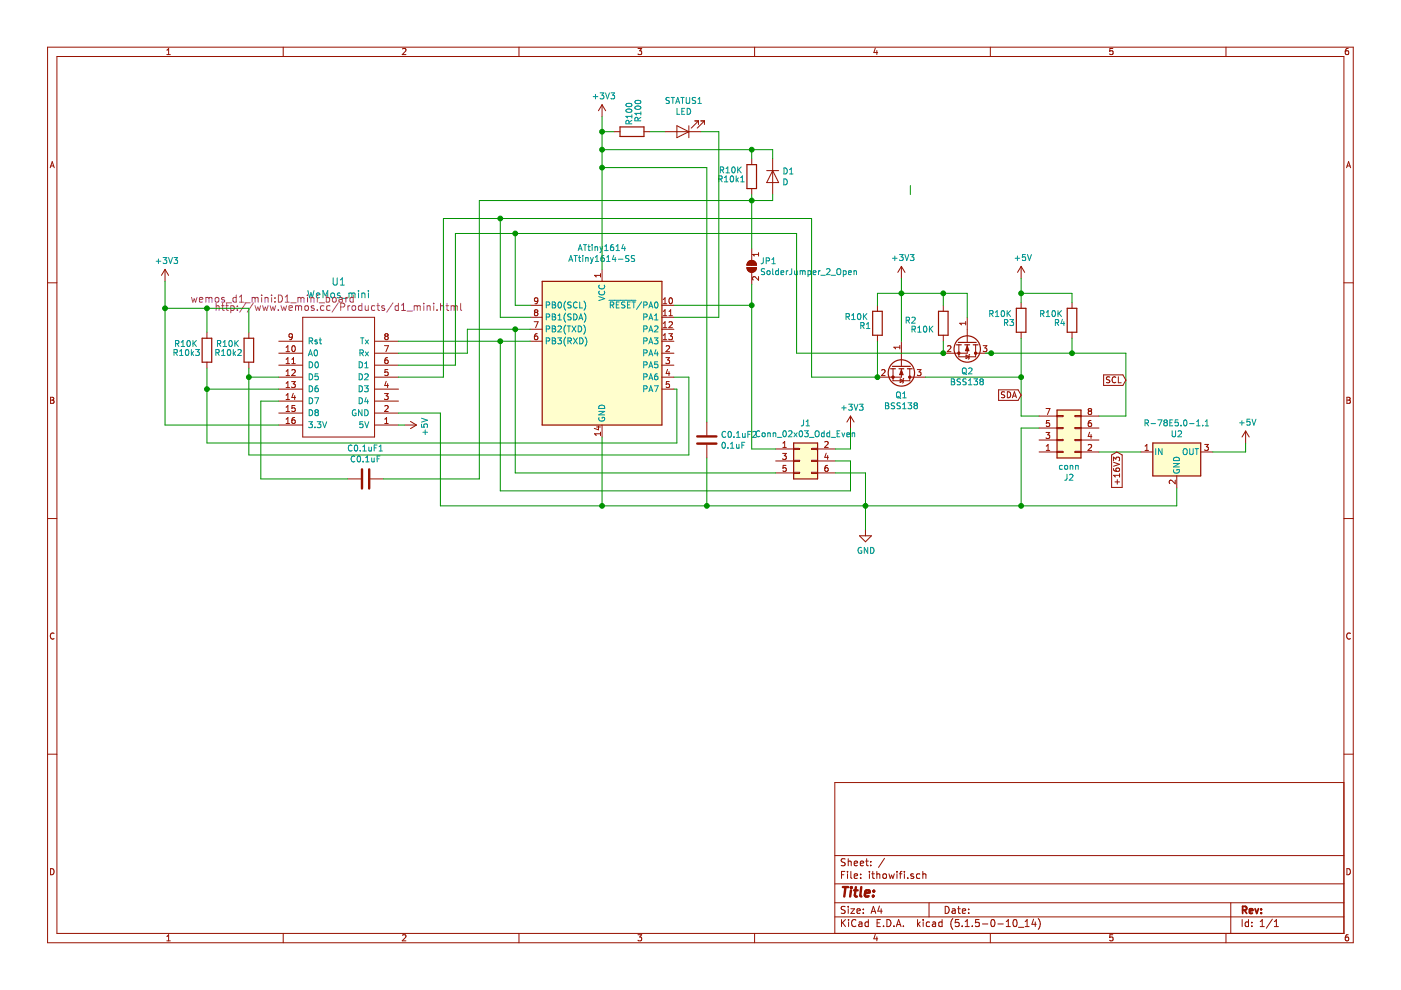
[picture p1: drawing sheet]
EESchema Schematic File Version 4
EELAYER 30 0
EELAYER END
$Descr A4 11693 8268
encoding utf-8
Sheet 1 1
Title ""
Date ""
Rev ""
Comp ""
Comment1 ""
Comment2 ""
Comment3 ""
Comment4 ""
$EndDescr
$Comp
L Regulator_Switching:R-78E5.0-0.5 R-78E5.0-1.1
U 1 1
P 9825 3775
F 0 "R-78E5.0-1.1" H 9825 4017 50  0000 C CNN
F 1 "U2" H 9825 3926 50  0000 C CNN
F 2 "Converter_DCDC:Converter_DCDC_RECOM_R-78E-0.5_THT" H 9875 3525 50  0001 L CIN
F 3 "https://www.recom-power.com/pdf/Innoline/R-78Exx-0.5.pdf" H 9825 3775 50  0001 C CNN
	1    9825 3775
	1    0    0    -1  
$EndComp
$Comp
L Device:R R1
U 1 1
P 7325 2700
F 0 "R1" H 7375 2725 50  0000 L CNN
F 1 "R10K" H 7400 2650 50  0000 L CNN
F 2 "Resistor_SMD:R_1206_3216Metric" V 7255 2700 50  0001 C CNN
F 3 "~" H 7325 2700 50  0001 C CNN
	1    7325 2700
	-1   0    0    1   
$EndComp
$Comp
L power:GND #PWR05
U 1 1
P 7225 4425
F 0 "#PWR05" H 7225 4175 50  0001 C CNN
F 1 "GND" H 7230 4252 50  0000 C CNN
F 2 "" H 7225 4425 50  0001 C CNN
F 3 "" H 7225 4425 50  0001 C CNN
	1    7225 4425
	1    0    0    -1  
$EndComp
$Comp
L power:+5V #PWR08
U 1 1
P 10400 3700
F 0 "#PWR08" H 10400 3550 50  0001 C CNN
F 1 "+5V" H 10415 3873 50  0000 C CNN
F 2 "" H 10400 3700 50  0001 C CNN
F 3 "" H 10400 3700 50  0001 C CNN
	1    10400 3700
	1    0    0    -1  
$EndComp
Wire Wire Line
	10125 3775 10400 3775
Wire Wire Line
	10400 3775 10400 3700
$Comp
L power:+5V #PWR07
U 1 1
P 8525 2325
F 0 "#PWR07" H 8525 2175 50  0001 C CNN
F 1 "+5V" H 8540 2498 50  0000 C CNN
F 2 "" H 8525 2325 50  0001 C CNN
F 3 "" H 8525 2325 50  0001 C CNN
	1    8525 2325
	1    0    0    -1  
$EndComp
$Comp
L power:+3V3 #PWR06
U 1 1
P 7525 2325
F 0 "#PWR06" H 7525 2175 50  0001 C CNN
F 1 "+3V3" H 7540 2498 50  0000 C CNN
F 2 "" H 7525 2325 50  0001 C CNN
F 3 "" H 7525 2325 50  0001 C CNN
	1    7525 2325
	1    0    0    -1  
$EndComp
Text GLabel 9325 3775 3    50   Input ~ 0
+16V3
Wire Wire Line
	7225 4425 7225 4225
$Comp
L Connector_Generic:Conn_02x04_Odd_Even J2
U 1 1
P 8875 3675
F 0 "J2" H 8925 3992 50  0000 C CNN
F 1 "conn" H 8925 3901 50  0000 C CNN
F 2 "Connector_PinSocket_2.54mm:PinSocket_2x04_P2.54mm_Vertical" H 8875 3675 50  0001 C CNN
F 3 "~" H 8875 3675 50  0001 C CNN
	1    8875 3675
	1    0    0    1   
$EndComp
Wire Wire Line
	9175 3775 9525 3775
Wire Wire Line
	8675 3475 8525 3475
Wire Wire Line
	8675 3575 8525 3575
Wire Wire Line
	9825 4225 9825 4075
Wire Wire Line
	3325 3550 3375 3550
Wire Wire Line
	8525 3575 8525 4225
Connection ~ 8525 4225
Wire Wire Line
	8525 4225 9825 4225
$Comp
L Transistor_FET:BSS138 Q1
U 1 1
P 7525 3050
F 0 "Q1" V 7774 3050 50  0000 C CNN
F 1 "BSS138" V 7865 3050 50  0000 C CNN
F 2 "Package_TO_SOT_SMD:SOT-23W" H 7725 2975 50  0001 L CIN
F 3 "https://www.fairchildsemi.com/datasheets/BS/BSS138.pdf" H 7525 3050 50  0001 L CNN
	1    7525 3050
	0    1    1    0   
$EndComp
$Comp
L Transistor_FET:BSS138 Q2
U 1 1
P 8075 2850
F 0 "Q2" V 8324 2850 50  0000 C CNN
F 1 "BSS138" V 8415 2850 50  0000 C CNN
F 2 "Package_TO_SOT_SMD:SOT-23W" H 8275 2775 50  0001 L CIN
F 3 "https://www.fairchildsemi.com/datasheets/BS/BSS138.pdf" H 8075 2850 50  0001 L CNN
	1    8075 2850
	0    1    1    0   
$EndComp
$Comp
L Device:R R3
U 1 1
P 8525 2675
F 0 "R3" H 8575 2700 50  0000 L CNN
F 1 "R10K" H 8600 2625 50  0000 L CNN
F 2 "Resistor_SMD:R_1206_3216Metric" V 8455 2675 50  0001 C CNN
F 3 "~" H 8525 2675 50  0001 C CNN
	1    8525 2675
	-1   0    0    1   
$EndComp
$Comp
L Device:R R4
U 1 1
P 8950 2675
F 0 "R4" H 9000 2700 50  0000 L CNN
F 1 "R10K" H 9025 2625 50  0000 L CNN
F 2 "Resistor_SMD:R_1206_3216Metric" V 8880 2675 50  0001 C CNN
F 3 "~" H 8950 2675 50  0001 C CNN
	1    8950 2675
	-1   0    0    1   
$EndComp
Wire Wire Line
	8525 3150 8525 3475
Wire Wire Line
	9400 2950 9400 3475
Wire Wire Line
	9175 3475 9400 3475
Wire Wire Line
	7725 3150 8525 3150
Wire Wire Line
	8225 2950 8275 2950
Wire Wire Line
	7525 2325 7525 2450
Wire Wire Line
	8075 2450 8075 2650
Connection ~ 7525 2450
Wire Wire Line
	7525 2450 7525 2850
Wire Wire Line
	7325 2550 7325 2450
Wire Wire Line
	7325 2450 7525 2450
Wire Wire Line
	7325 2850 7325 3150
Wire Wire Line
	8525 2325 8525 2450
Wire Wire Line
	8525 2450 8950 2450
Wire Wire Line
	8950 2450 8950 2525
Connection ~ 8525 2450
Wire Wire Line
	8525 2450 8525 2525
Wire Wire Line
	8950 2825 8950 2950
Connection ~ 8950 2950
Wire Wire Line
	8950 2950 9400 2950
Wire Wire Line
	8525 2825 8525 3150
Connection ~ 8525 3150
Connection ~ 8275 2950
Wire Wire Line
	8275 2950 8950 2950
Wire Wire Line
	7875 2850 7875 2950
Wire Wire Line
	7875 2550 7875 2450
Connection ~ 7875 2450
Wire Wire Line
	7875 2450 8075 2450
Wire Wire Line
	7525 2450 7875 2450
Wire Wire Line
	1375 3550 2325 3550
Wire Wire Line
	7600 1625 7600 1550
Wire Wire Line
	1375 2575 1375 3550
$Comp
L MCU_Microchip_ATtiny:ATtiny1614-SS ATtiny1614
U 1 1
P 5025 2950
F 0 "ATtiny1614" H 5025 3831 50  0000 C CNN
F 1 "ATtiny1614-SS" H 5025 3740 50  0000 C CNN
F 2 "Package_SO:SOIC-14_3.9x8.7mm_P1.27mm" H 5025 2950 50  0001 C CIN
F 3 "http://ww1.microchip.com/downloads/en/DeviceDoc/ATtiny1614-data-sheet-40001995A.pdf" H 5025 2950 50  0001 C CNN
	1    5025 2950
	1    0    0    -1  
$EndComp
Text GLabel 9400 3175 0    50   Input ~ 0
SCL
Text GLabel 8525 3300 0    50   Input ~ 0
SDA
Wire Wire Line
	3900 2950 3900 2750
Wire Wire Line
	3325 2950 3900 2950
Wire Wire Line
	5025 3650 5025 4225
Wire Wire Line
	7875 2950 6650 2950
Wire Wire Line
	6650 2950 6650 1950
Wire Wire Line
	6650 1950 4300 1950
Wire Wire Line
	4300 1950 4300 2550
Wire Wire Line
	4300 2550 4425 2550
Connection ~ 7875 2950
Wire Wire Line
	7325 3150 6775 3150
Wire Wire Line
	6775 3150 6775 1825
Wire Wire Line
	6775 1825 4175 1825
Wire Wire Line
	4175 1825 4175 2650
Wire Wire Line
	4175 2650 4425 2650
Connection ~ 7325 3150
Connection ~ 1375 2575
Wire Wire Line
	1375 2350 1375 2575
$Comp
L power:+3V3 #PWR01
U 1 1
P 1375 2350
F 0 "#PWR01" H 1375 2200 50  0001 C CNN
F 1 "+3V3" H 1390 2523 50  0000 C CNN
F 2 "" H 1375 2350 50  0001 C CNN
F 3 "" H 1375 2350 50  0001 C CNN
	1    1375 2350
	1    0    0    -1  
$EndComp
$Comp
L power:+3V3 #PWR03
U 1 1
P 5025 975
F 0 "#PWR03" H 5025 825 50  0001 C CNN
F 1 "+3V3" H 5040 1148 50  0000 C CNN
F 2 "" H 5025 975 50  0001 C CNN
F 3 "" H 5025 975 50  0001 C CNN
	1    5025 975 
	1    0    0    -1  
$EndComp
$Comp
L Device:D D1
U 1 1
P 6450 1475
F 0 "D1" V 6404 1554 50  0000 L CNN
F 1 "D" V 6495 1554 50  0000 L CNN
F 2 "Diode_SMD:D_SOD-123" H 6450 1475 50  0001 C CNN
F 3 "~" H 6450 1475 50  0001 C CNN
	1    6450 1475
	0    1    1    0   
$EndComp
$Comp
L Device:R R10k1
U 1 1
P 6275 1475
F 0 "R10k1" H 6325 1500 50  0000 L CNN
F 1 "R10K" H 6350 1425 50  0000 L CNN
F 2 "Resistor_SMD:R_1206_3216Metric" V 6205 1475 50  0001 C CNN
F 3 "~" H 6275 1475 50  0001 C CNN
	1    6275 1475
	-1   0    0    1   
$EndComp
Wire Wire Line
	6450 1675 6450 1625
Wire Wire Line
	6275 1625 6275 1675
Connection ~ 6275 1675
Wire Wire Line
	6275 1675 6450 1675
Wire Wire Line
	6275 1325 6275 1250
Wire Wire Line
	6275 1250 6450 1250
Wire Wire Line
	6450 1250 6450 1325
Connection ~ 6275 1250
$Comp
L power:+5V #PWR02
U 1 1
P 3375 3550
F 0 "#PWR02" H 3375 3400 50  0001 C CNN
F 1 "+5V" H 3390 3723 50  0000 C CNN
F 2 "" H 3375 3550 50  0001 C CNN
F 3 "" H 3375 3550 50  0001 C CNN
	1    3375 3550
	0    1    1    0   
$EndComp
Wire Wire Line
	3325 3450 3675 3450
Wire Wire Line
	3675 3450 3675 4225
Wire Wire Line
	3675 4225 5025 4225
Connection ~ 5025 4225
Wire Wire Line
	5025 1250 6275 1250
Connection ~ 5025 1250
Wire Wire Line
	4000 1675 6275 1675
$Comp
L Jumper:SolderJumper_2_Open JP1
U 1 1
P 6275 2225
F 0 "JP1" V 6229 2293 50  0000 L CNN
F 1 "SolderJumper_2_Open" V 6320 2293 50  0000 L CNN
F 2 "Jumper:SolderJumper-2_P1.3mm_Open_RoundedPad1.0x1.5mm" H 6275 2225 50  0001 C CNN
F 3 "~" H 6275 2225 50  0001 C CNN
	1    6275 2225
	0    1    1    0   
$EndComp
Wire Wire Line
	6275 1675 6275 2075
Wire Wire Line
	6275 2375 6275 2550
Wire Wire Line
	5625 2550 6275 2550
$Comp
L Connector_Generic:Conn_02x03_Odd_Even J1
U 1 1
P 6675 3850
F 0 "J1" H 6725 4167 50  0000 C CNN
F 1 "Conn_02x03_Odd_Even" H 6725 4076 50  0000 C CNN
F 2 "Connector_PinHeader_2.54mm:PinHeader_2x03_P2.54mm_Vertical_SMD" H 6675 3850 50  0001 C CNN
F 3 "~" H 6675 3850 50  0001 C CNN
	1    6675 3850
	1    0    0    -1  
$EndComp
Connection ~ 6275 2550
Wire Wire Line
	6275 3750 6475 3750
$Comp
L power:+3V3 #PWR04
U 1 1
P 7100 3575
F 0 "#PWR04" H 7100 3425 50  0001 C CNN
F 1 "+3V3" H 7115 3748 50  0000 C CNN
F 2 "" H 7100 3575 50  0001 C CNN
F 3 "" H 7100 3575 50  0001 C CNN
	1    7100 3575
	1    0    0    -1  
$EndComp
Wire Wire Line
	7100 4100 7100 3850
Wire Wire Line
	7100 3850 6975 3850
Wire Wire Line
	6975 3750 7100 3750
Wire Wire Line
	7100 3750 7100 3575
Connection ~ 7225 4225
Wire Wire Line
	7225 4225 8525 4225
Wire Wire Line
	6975 3950 7225 3950
Wire Wire Line
	7225 3950 7225 4225
$Comp
L Device:R R2
U 1 1
P 7875 2700
F 0 "R2" H 7550 2725 50  0000 L CNN
F 1 "R10K" H 7600 2650 50  0000 L CNN
F 2 "Resistor_SMD:R_1206_3216Metric" V 7805 2700 50  0001 C CNN
F 3 "~" H 7875 2700 50  0001 C CNN
	1    7875 2700
	1    0    0    -1  
$EndComp
$Comp
L Device:C C0.1uF1
U 1 1
P 3050 4000
F 0 "C0.1uF1" V 3302 4000 50  0000 C CNN
F 1 "C0.1uF" V 3211 4000 50  0000 C CNN
F 2 "Inductor_SMD:L_1206_3216Metric" H 3088 3850 50  0001 C CNN
F 3 "~" H 3050 4000 50  0001 C CNN
	1    3050 4000
	0    -1   -1   0   
$EndComp
Connection ~ 5025 1100
Wire Wire Line
	5025 1100 5025 1250
Wire Wire Line
	5025 975  5025 1100
Wire Wire Line
	5025 1250 5025 1400
Wire Wire Line
	5125 1100 5025 1100
Wire Wire Line
	5425 1100 5550 1100
$Comp
L Device:R R100
U 1 1
P 5275 1100
F 0 "R100" H 5325 1125 50  0000 L CNN
F 1 "R100" H 5350 1050 50  0000 L CNN
F 2 "Resistor_SMD:R_1206_3216Metric" V 5205 1100 50  0001 C CNN
F 3 "~" H 5275 1100 50  0001 C CNN
	1    5275 1100
	0    -1   -1   0   
$EndComp
$Comp
L Device:LED STATUS1
U 1 1
P 5700 1100
F 0 "STATUS1" H 5693 845 50  0000 C CNN
F 1 "LED" H 5693 936 50  0000 C CNN
F 2 "LED_SMD:LED_1206_3216Metric" H 5700 1100 50  0001 C CNN
F 3 "~" H 5700 1100 50  0001 C CNN
	1    5700 1100
	-1   0    0    1   
$EndComp
$Comp
L Device:C C0.1uF2
U 1 1
P 5900 3675
F 0 "C0.1uF2" H 5785 3721 50  0000 R CNN
F 1 "0.1uF" H 5785 3630 50  0000 R CNN
F 2 "Inductor_SMD:L_1206_3216Metric" H 5938 3525 50  0001 C CNN
F 3 "~" H 5900 3675 50  0001 C CNN
	1    5900 3675
	-1   0    0    -1  
$EndComp
Connection ~ 5025 1400
Wire Wire Line
	5025 1400 5025 2250
Wire Wire Line
	3325 3050 3800 3050
Wire Wire Line
	3800 3050 3800 1950
Wire Wire Line
	3800 1950 4300 1950
Connection ~ 4300 1950
Wire Wire Line
	3325 3150 3700 3150
Wire Wire Line
	3700 3150 3700 1825
Wire Wire Line
	3700 1825 4175 1825
Connection ~ 4175 1825
Wire Wire Line
	3325 2850 4175 2850
Wire Wire Line
	3900 2750 4300 2750
Wire Wire Line
	4175 4100 4175 2850
Wire Wire Line
	4175 4100 7100 4100
Connection ~ 4175 2850
Wire Wire Line
	4175 2850 4425 2850
Wire Wire Line
	6475 3950 4300 3950
Wire Wire Line
	4300 3950 4300 2750
Connection ~ 4300 2750
Wire Wire Line
	4300 2750 4425 2750
Wire Wire Line
	5025 4225 5900 4225
Wire Wire Line
	5025 1400 5900 1400
Wire Wire Line
	5900 1400 5900 3525
Wire Wire Line
	5625 2650 6000 2650
Wire Wire Line
	6000 2650 6000 1100
Wire Wire Line
	5850 1100 6000 1100
Wire Wire Line
	5900 3825 5900 4225
Connection ~ 5900 4225
Wire Wire Line
	5900 4225 7225 4225
Wire Wire Line
	5750 3800 5750 3150
Wire Wire Line
	5750 3150 5625 3150
$Comp
L Device:R R10k2
U 1 1
P 2075 2925
F 0 "R10k2" H 2125 2950 50  0000 L CNN
F 1 "R10K" H 2150 2875 50  0000 L CNN
F 2 "Resistor_SMD:R_1206_3216Metric" V 2005 2925 50  0001 C CNN
F 3 "~" H 2075 2925 50  0001 C CNN
	1    2075 2925
	-1   0    0    1   
$EndComp
$Comp
L wemos_mini:WeMos_mini U1
U 1 1
P 2825 3200
F 0 "U1" H 2825 2357 60  0000 C CNN
F 1 "WeMos_mini" H 2825 2463 60  0000 C CNN
F 2 "wemos_d1_mini:D1_mini_board" H 3375 2500 60  0000 C CNN
F 3 "http://www.wemos.cc/Products/d1_mini.html" H 2825 2569 60  0000 C CNN
	1    2825 3200
	-1   0    0    1   
$EndComp
Wire Wire Line
	3200 4000 4000 4000
Wire Wire Line
	4000 1675 4000 4000
Wire Wire Line
	2175 4000 2900 4000
Wire Wire Line
	6275 2550 6275 3750
Wire Wire Line
	2175 4000 2175 3350
Wire Wire Line
	2175 3350 2325 3350
$Comp
L Device:R R10k3
U 1 1
P 1725 2925
F 0 "R10k3" H 1775 2950 50  0000 L CNN
F 1 "R10K" H 1800 2875 50  0000 L CNN
F 2 "Resistor_SMD:R_1206_3216Metric" V 1655 2925 50  0001 C CNN
F 3 "~" H 1725 2925 50  0001 C CNN
	1    1725 2925
	-1   0    0    1   
$EndComp
Wire Wire Line
	1725 2575 1725 2775
Wire Wire Line
	1375 2575 1725 2575
Connection ~ 1725 2575
Wire Wire Line
	1725 2575 2075 2575
Wire Wire Line
	1725 3250 1725 3075
Wire Wire Line
	1725 3250 2325 3250
Wire Wire Line
	2075 3075 2075 3150
Wire Wire Line
	2075 3150 2325 3150
Wire Wire Line
	2075 2775 2075 2575
Wire Wire Line
	5750 3800 2075 3800
Wire Wire Line
	2075 3800 2075 3150
Connection ~ 2075 3150
Wire Wire Line
	1725 3250 1725 3700
Wire Wire Line
	1725 3700 5650 3700
Wire Wire Line
	5650 3700 5650 3250
Wire Wire Line
	5650 3250 5625 3250
Connection ~ 1725 3250
$EndSCHEMATC
